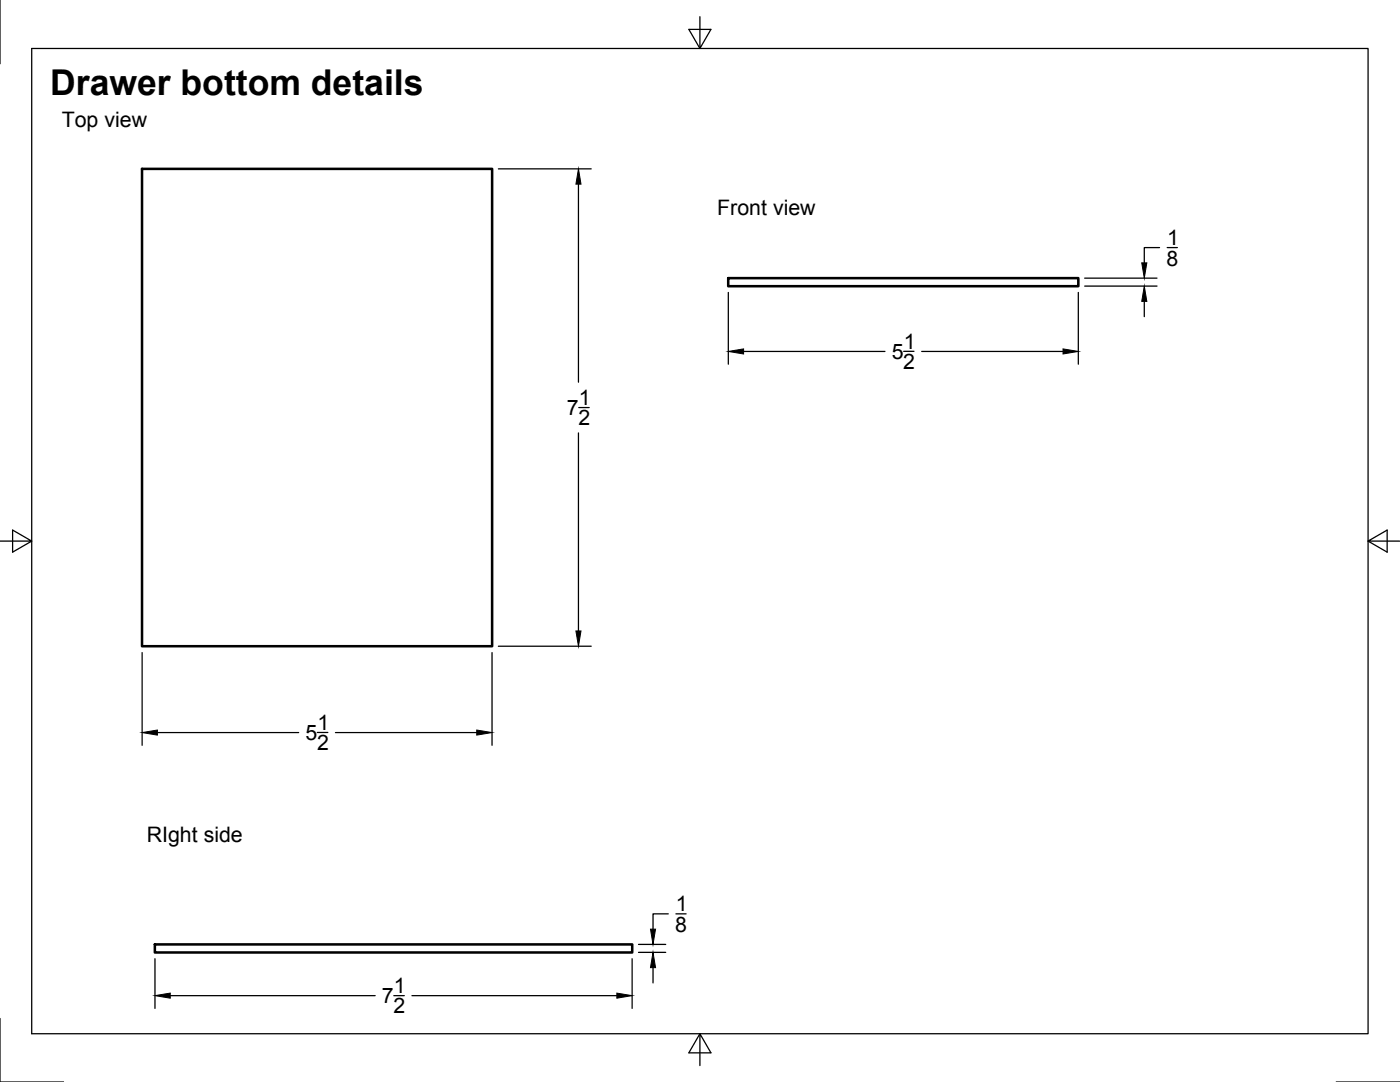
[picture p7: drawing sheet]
<svg xmlns="http://www.w3.org/2000/svg" width="279mm" height="216mm" viewBox="0 0 279 216" stroke-linecap="round" stroke-linejoin="round" font-family="sans-serif">
<!-- layer: Visible -->
<path d="M28.3 33.7h69.9v95.2h-69.9zM145.3 55.5h69.9v1.6h-69.9zM30.9 188.4h95.3v1.7h-95.3z" fill="none" stroke="#000" stroke-width=".51"/>
<!-- layer: Border -->
<path d="M0 0v12.7M6.3 9.7h266.7v196.6h-266.7zM139.7 3.3v6.4l2.2-3.8h-4.4l2.2 3.8M0 108h6.3l-3.8-2.2v4.4l3.8-2.2M273 108l3.8 2.2v-4.4l-3.8 2.2h6.4M0 203.2v12.7h12.7M139.7 206.3l-2.2 3.8h4.4l-2.2-3.8v6.3M266.7 215.9h12.7" fill="none" stroke="#000" stroke-width=".25"/>
<!-- layer: Dimensions -->
<g fill="none" stroke="#000" stroke-width=".25">
<path d="M99.5 33.7h18.5M115.4 36.7v39.6M145.4 58.4v14.3M215.2 58.4v14.3M216.5 57.1h14.4M216.5 55.5h14.4M231.4 49.4h-3v3.1M232.9 49.4h2.1M148.4 70.1h28.2M180.3 70.1h2.1M183.9 70.1h28.3M228.4 60.1v3.1"/>
<path d="M115.4 86.4v39.5M115.5 81.3h2.1M28.4 130.2v18.5M98.2 130.2v18.5M99.5 128.9h18.5M31.4 146.2h28.2M63.3 146.2h2.1M67 146.2h28.1M30.9 191.3v9.9M34 198.7h40.9M78.6 198.7h2.1M82.2 198.7h40.9"/>
<path d="M126.2 191.3v9.9M127.4 190h5.5M127.4 188.4h5.5M130.3 193.1v3M133.4 182.4h-3.1v3M134.9 182.4h2"/>
</g>
<path d="M115.4 33.7l.6 3h-1.1zM227.9 52.5h1l-.5 3zM145.4 70.1l3-.5v1zM212.2 69.6l3 .5-3 .5zM228.4 57.1l.5 3h-1zM114.9 125.9h1.1l-.6 3zM28.4 146.2l3-.5v1zM95.1 145.7l3.1 .5-3.1 .5zM30.9 198.7l3.1-.5v1zM123.1 198.2l3.1 .5-3.1 .5zM130.3 190l.5 3.1h-1zM129.8 185.4h1l-.5 3z" fill="#000" stroke="#000" stroke-width=".2"/>
<text font-size="7.1" x="10" y="19">Drawer bottom details</text>
<g font-size="4.3">
<text x="12.3" y="25.3">Top view</text>
<text x="143.2" y="42.9">Front view</text>
<text x="232.8" y="53">8</text>
<text x="232.9" y="48.9">1</text>
<text x="178" y="71.6">5</text>
<text x="180.4" y="69.6">1</text>
<text x="180.3" y="73.6">2</text>
<text x="113.1" y="82.8">7</text>
<text x="115.5" y="80.8">1</text>
<text x="115.4" y="84.9">2</text>
<text x="61" y="147.7">5</text>
<text x="63.3" y="149.7">2</text>
<text x="63.4" y="145.6">1</text>
<text x="29.3" y="168">RIght side</text>
<text x="134.7" y="185.9">8</text>
<text x="134.9" y="181.8">1</text>
<text x="76.2" y="200.2">7</text>
<text x="78.5" y="202.2">2</text>
<text x="78.6" y="198.2">1</text>
</g>
</svg>
